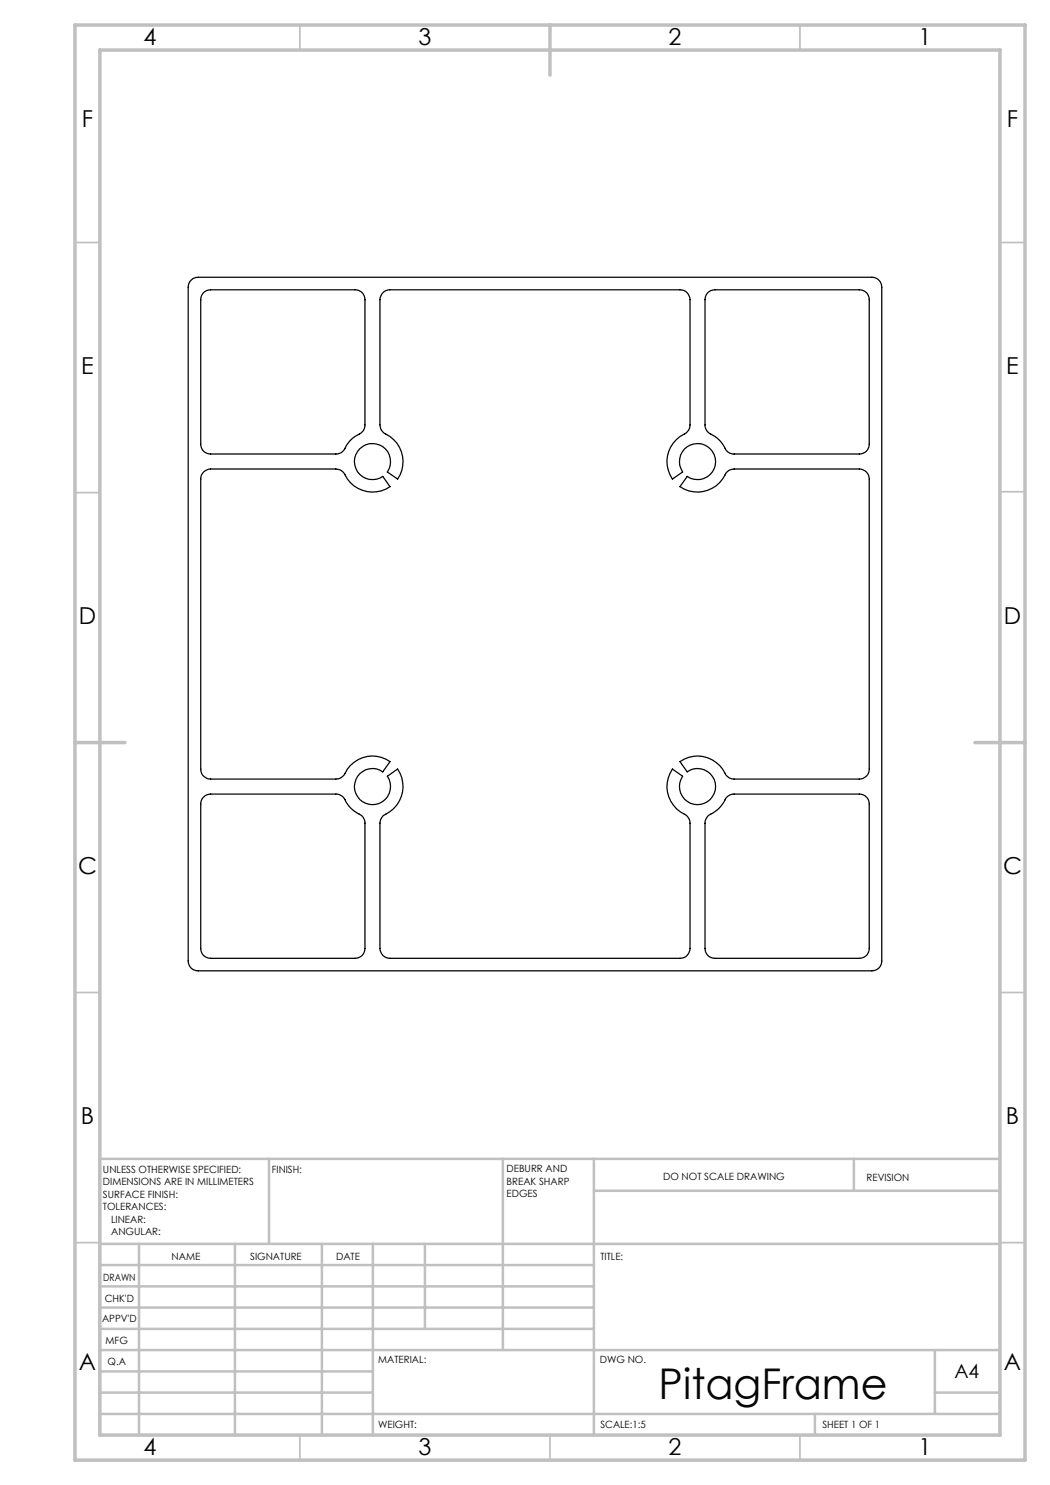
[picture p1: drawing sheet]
<svg xmlns="http://www.w3.org/2000/svg" width="210mm" height="297mm" viewBox="0 0 210 297" stroke-linecap="round" stroke-linejoin="round" font-family="sans-serif">
<g fill="none" stroke="#c0c0c0" stroke-width=".35">
<path d="M60 5v5M160 5v5M15 48.5h5M200 48.5h5M15 98.5h5M200 98.4h5M15 198.5h5M200 198.5h5M15 248.5h5M200 248.5h5M60 287v5M110 287v5"/>
<path d="M160 287v5"/>
</g>
<g fill="none" stroke="#c0c0c0" stroke-width=".5">
<path d="M53.8 231.8v17M100.6 231.8v38.2M118.8 231.8v55.2M118.8 238.2h81.2M170.8 231.8v6.4M200 231.8h-180v55.2M20 248.8h180M20 257.3h98.8M20 253h98.8M27.8 248.8v38.2M47 248.8v38.2M64.4 248.8v38.2"/>
<path d="M74.6 248.8v38.2M85 248.8v17M20 265.8h98.8M20 261.5h98.8M20 278.5h54.6M20 274.3h54.6M20 270h180M187 278.5h13M187 270v12.8M20 282.8h180M163 282.8v4.2"/>
</g>
<path d="M15 5h190v287h-190zM20 10h180v277h-180zM110 5v10M15 148.5h10M195 148.5h10" fill="none" stroke="#c0c0c0" stroke-width=".7"/>
<path d="M38.2 56.1a1.92 1.92 0 0 1 1.5-.6h134.7a1.99 1.99 0 0 1 2 2v134.7a1.93 1.93 0 0 1-2 2h-134.7a1.93 1.93 0 0 1-2.1-2v-134.7a1.91 1.91 0 0 1 .6-1.4zM40.7 58.5l.7-.4 .7-.1h28.9a1.93 1.93 0 0 1 2 1.9v25.1a2.11 2.11 0 0 1-1.6 2.1 6.6 6.6 0 0 0-2.7 3l-.4 .4-.8 .3h-25.4a1.93 1.93 0 0 1-2-2v-28.9l.2-.7zM76.6 58.5a1.91 1.91 0 0 1 1.4-.5h58a1.99 1.99 0 0 1 2 1.9v25.1a2.07 2.07 0 0 1-1.1 1.8 6.1 6.1 0 0 0-2.4 9l2-1.4a3.6 3.6 0 0 1 2.2-5.7 3.6 3.6 0 0 1 4.3 4.2 3.6 3.6 0 0 1-5.6 2.4l-1.4 2a6.3 6.3 0 0 0 9.3-2.8l.7-.5 .8-.2h25.1a1.99 1.99 0 0 1 1.9 2v58a1.99 1.99 0 0 1-1.9 2h-25.1a1.96 1.96 0 0 1-1.8-1.1 6.1 6.1 0 0 0-9-2.4l1.4 2.1a3.6 3.6 0 0 1 5.6 2.3 3.6 3.6 0 0 1-4.3 4.2 3.6 3.6 0 0 1-2.2-5.6l-2-1.5a6.3 6.3 0 0 0 2.8 9.3l.5 .7 .2 .8v25.1a1.99 1.99 0 0 1-2 2h-58a1.99 1.99 0 0 1-2-2v-25.1a2.02 2.02 0 0 1 1.2-1.8 6.2 6.2 0 0 0 2.3-9l-2 1.5a3.6 3.6 0 0 1-2.2 5.6 3.6 3.6 0 0 1-4.3-4.2 3.6 3.6 0 0 1 5.6-2.3l1.4-2.1a6.1 6.1 0 0 0-9.1 2.6l-.9 .7-.8 .2h-25.1a1.99 1.99 0 0 1-2-2v-58a1.99 1.99 0 0 1 2-2h25.1a2.01 2.01 0 0 1 1.8 1.2 6.1 6.1 0 0 0 9 2.3l-1.4-2a3.6 3.6 0 0 1-5.6-2.4 3.6 3.6 0 0 1 4.3-4.2 3.6 3.6 0 0 1 2.2 5.7l2 1.4a6.3 6.3 0 0 0-2.8-9.3l-.5-.7-.2-.8v-25.1l.2-.7zM141.6 58.5a2.07 2.07 0 0 1 1.4-.5h28.9a1.93 1.93 0 0 1 1.9 1.9v28.9a1.93 1.93 0 0 1-1.9 2h-25.1a2.04 2.04 0 0 1-2-1.6 7 7 0 0 0-3.1-2.7l-.5-.7-.2-.5v-25.4l.1-.7zM40.7 159.4a1.92 1.92 0 0 1 1.4-.6h25.1a2.15 2.15 0 0 1 2 1.6 7 7 0 0 0 3.1 2.7l.4 .5 .3 .8v25.3a1.93 1.93 0 0 1-2 2h-28.9a1.93 1.93 0 0 1-2-2v-28.9a1.91 1.91 0 0 1 .6-1.4zM141.5 163.3l.2-.2a7.2 7.2 0 0 0 3.6-3.6l.7-.5 .5-.2h25.4a1.99 1.99 0 0 1 1.9 2v28.9a1.93 1.93 0 0 1-1.9 2h-28.9a1.93 1.93 0 0 1-2-2v-25.3z" fill="none" stroke="#000" stroke-width=".25"/>
<text font-size="8.5" x="131.7" y="279.7">PitagFrame</text>
<g font-size="4.7">
<text x="28.7" y="9">4</text>
<text x="83.7" y="9">3</text>
<text x="133.7" y="9">2</text>
<text x="183.7" y="9">1</text>
<text x="16.4" y="25.5">F</text>
<text x="201.4" y="25.5">F</text>
<text x="16.2" y="74.7">E</text>
<text x="201.2" y="74.7">E</text>
<text x="15.8" y="124.7">D</text>
<text x="200.8" y="124.7">D</text>
<text x="15.6" y="174.7">C</text>
<text x="200.6" y="174.7">C</text>
<text x="16.2" y="224.7">B</text>
<text x="201.2" y="224.7">B</text>
<text x="15.8" y="274">A</text>
<text x="200.8" y="274">A</text>
<text x="28.7" y="291">4</text>
<text x="83.7" y="291">3</text>
<text x="133.7" y="291">2</text>
<text x="183.7" y="291">1</text>
</g>
<text font-size="3.9" x="190.9" y="275.5">A4</text>
<g font-size="2">
<text x="20.6" y="234.6">UNLESS OTHERWISE SPECIFIED:</text>
<text x="20.6" y="237.1">DIMENSIONS ARE IN MILLIMETERS</text>
<text x="20.6" y="239.6">SURFACE FINISH:</text>
<text x="54.4" y="234.6">FINISH:</text>
<text x="101.3" y="234.5">DEBURR AND</text>
<text x="101.3" y="237">BREAK SHARP</text>
<text x="101.3" y="239.5">EDGES</text>
<text x="132.6" y="236">DO NOT SCALE DRAWING</text>
<text x="173.3" y="236.2">REVISION</text>
<text x="20.6" y="242.1">TOLERANCES:</text>
<text x="22.2" y="244.6">LINEAR:</text>
<text x="22.2" y="247.1">ANGULAR:</text>
<text x="34.3" y="252">NAME</text>
<text x="50" y="251.9">SIGNATURE</text>
<text x="67.2" y="251.9">DATE</text>
<text x="120.1" y="251.9">TITLE:</text>
<text x="20.6" y="256.1">DRAWN</text>
<text x="20.9" y="260.3">CHK'D</text>
<text x="20.4" y="264.4">APPV'D</text>
<text x="21.1" y="268.8">MFG</text>
<text x="21.5" y="273">Q.A</text>
<text x="75.6" y="272.5">MATERIAL:</text>
<text x="120" y="272.5">DWG NO.</text>
<text x="75.6" y="285.5">WEIGHT:</text>
<text x="120.1" y="285.6">SCALE:1:5</text>
<text x="164.5" y="285.6">SHEET 1 OF 1</text>
</g>
</svg>
